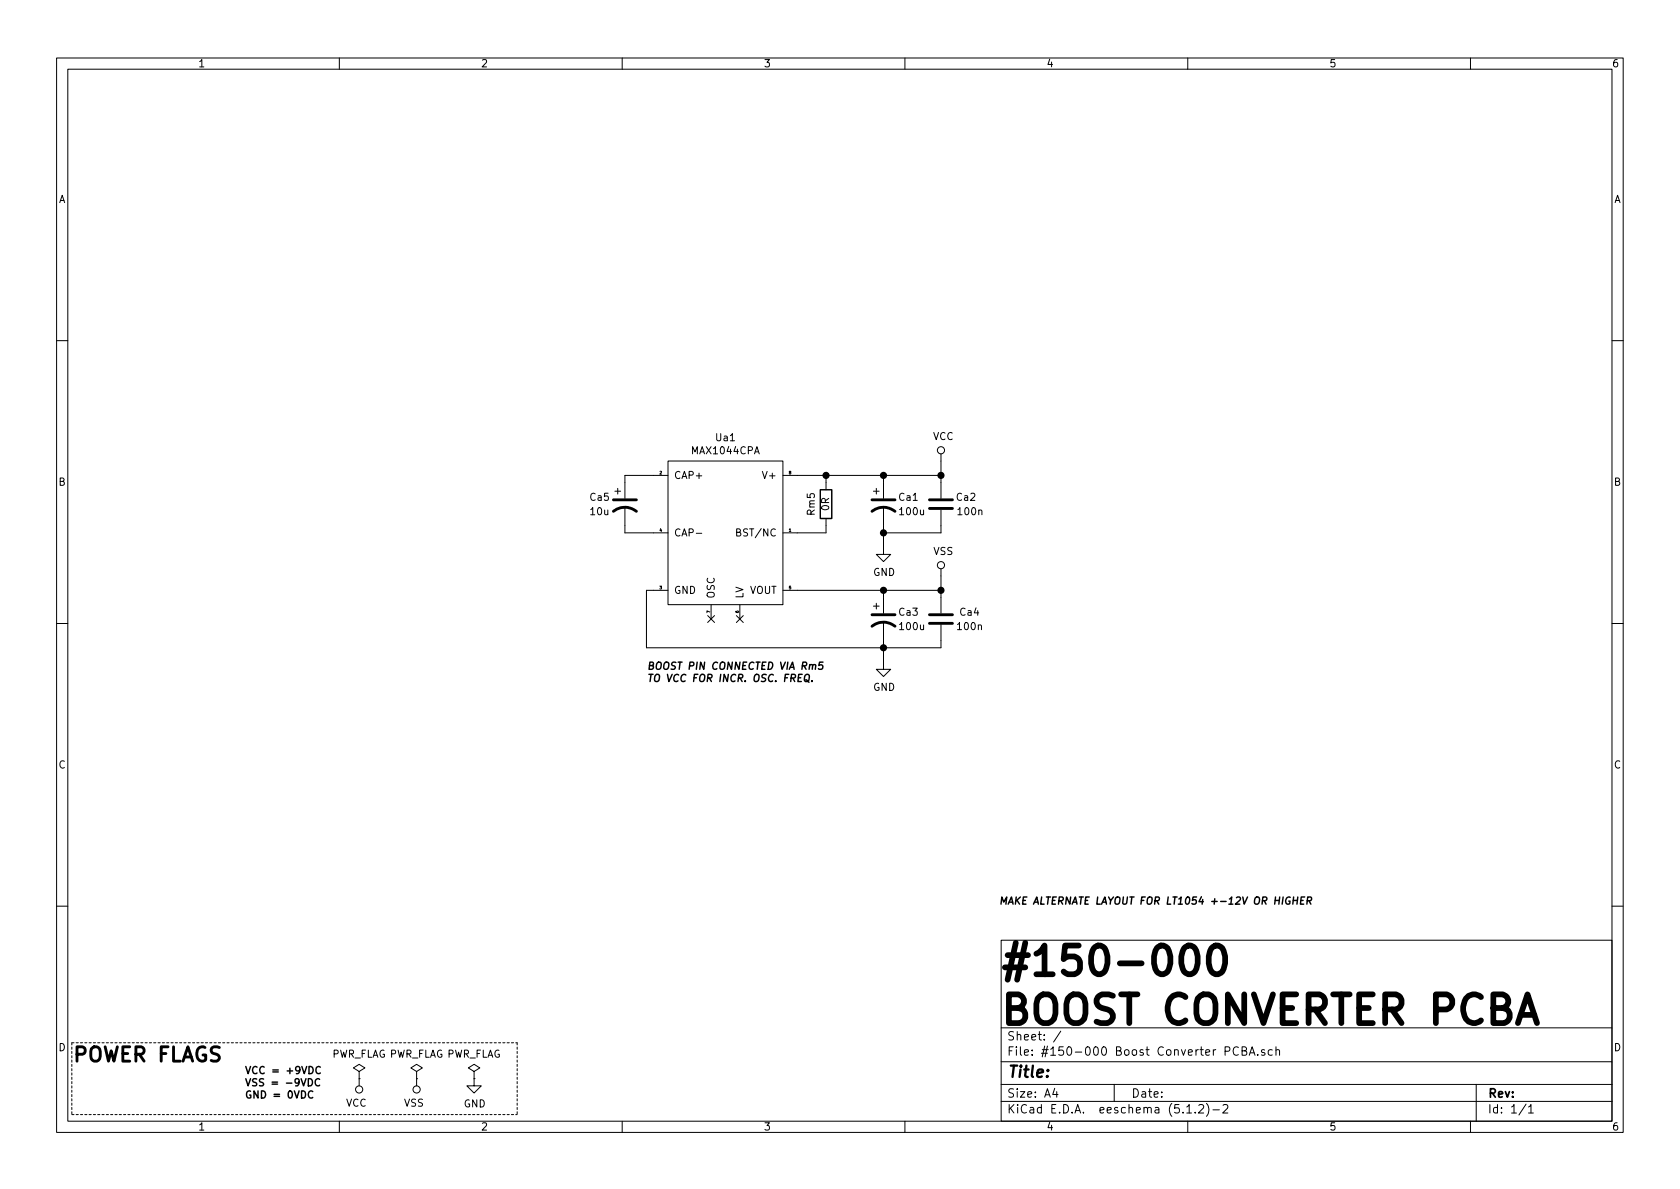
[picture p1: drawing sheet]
EESchema Schematic File Version 4
LIBS:#150-000 Boost Converter PCBA-cache
EELAYER 29 0
EELAYER END
$Descr A4 11693 8268
encoding utf-8
Sheet 1 1
Title ""
Date ""
Rev ""
Comp ""
Comment1 ""
Comment2 ""
Comment3 ""
Comment4 ""
$EndDescr
$Comp
L Capacitors:CP Ca5
U 1 1
P 4350 3500
F 0 "Ca5" H 4100 3550 50  0000 L CNN
F 1 "10u" H 4100 3450 50  0000 L CNN
F 2 "Capacitors_Electrolytic_SMD:Nichicon_UWT1V100MCL1GB" H 4350 3500 50  0001 C CNN
F 3 "~" H 4350 3500 50  0001 C CNN
	1    4350 3500
	1    0    0    -1  
$EndComp
$Comp
L power:GND #PWR0104
U 1 1
P 6150 4600
F 0 "#PWR0104" H 6150 4350 50  0001 C CNN
F 1 "GND" H 6155 4427 50  0000 C CNN
F 2 "" H 6150 4600 50  0001 C CNN
F 3 "" H 6150 4600 50  0001 C CNN
	1    6150 4600
	1    0    0    -1  
$EndComp
Wire Wire Line
	4550 4100 4500 4100
$Comp
L Capacitors:CP Ca3
U 1 1
P 6150 4300
F 0 "Ca3" H 6250 4350 50  0000 L CNN
F 1 "100u" H 6250 4250 50  0000 L CNN
F 2 "Capacitors_Electrolytic_SMD:Nichicon_UWT1E101MCL1GS" H 6150 4300 50  0001 C CNN
F 3 "~" H 6150 4300 50  0001 C CNN
	1    6150 4300
	1    0    0    -1  
$EndComp
$Comp
L Capacitors:CP Ca1
U 1 1
P 6150 3500
F 0 "Ca1" H 6250 3550 50  0000 L CNN
F 1 "100u" H 6250 3450 50  0000 L CNN
F 2 "Capacitors_Electrolytic_SMD:Nichicon_UWT1E101MCL1GS" H 6150 3500 50  0001 C CNN
F 3 "~" H 6150 3500 50  0001 C CNN
	1    6150 3500
	1    0    0    -1  
$EndComp
Wire Wire Line
	4500 4100 4500 4500
$Comp
L power:VCC #PWR0105
U 1 1
P 6550 3200
F 0 "#PWR0105" H 6550 3050 50  0001 C CNN
F 1 "VCC" H 6567 3373 50  0000 C CNN
F 2 "" H 6550 3200 50  0001 C CNN
F 3 "" H 6550 3200 50  0001 C CNN
	1    6550 3200
	1    0    0    -1  
$EndComp
$Comp
L power:VSS #PWR0106
U 1 1
P 6550 4000
F 0 "#PWR0106" H 6550 3850 50  0001 C CNN
F 1 "VSS" H 6567 4173 50  0000 C CNN
F 2 "" H 6550 4000 50  0001 C CNN
F 3 "" H 6550 4000 50  0001 C CNN
	1    6550 4000
	1    0    0    -1  
$EndComp
Text Notes 1700 7650 0    50   ~ 10
VCC = +9VDC\nVSS = -9VDC\nGND = 0VDC
$Comp
L power:PWR_FLAG #FLG0101
U 1 1
P 2500 7500
F 0 "#FLG0101" H 2500 7575 50  0001 C CNN
F 1 "PWR_FLAG" H 2500 7673 50  0000 C CNN
F 2 "" H 2500 7500 50  0001 C CNN
F 3 "" H 2500 7500 50  0001 C CNN
	1    2500 7500
	1    0    0    -1  
$EndComp
$Comp
L power:VCC #PWR0124
U 1 1
P 2500 7500
F 0 "#PWR0124" H 2500 7350 50  0001 C CNN
F 1 "VCC" H 2518 7673 50  0000 C CNN
F 2 "" H 2500 7500 50  0001 C CNN
F 3 "" H 2500 7500 50  0001 C CNN
	1    2500 7500
	-1   0    0    1   
$EndComp
$Comp
L power:PWR_FLAG #FLG0102
U 1 1
P 2900 7500
F 0 "#FLG0102" H 2900 7575 50  0001 C CNN
F 1 "PWR_FLAG" H 2900 7673 50  0000 C CNN
F 2 "" H 2900 7500 50  0001 C CNN
F 3 "" H 2900 7500 50  0001 C CNN
	1    2900 7500
	1    0    0    -1  
$EndComp
$Comp
L power:VSS #PWR0125
U 1 1
P 2900 7500
F 0 "#PWR0125" H 2900 7350 50  0001 C CNN
F 1 "VSS" H 2918 7673 50  0000 C CNN
F 2 "" H 2900 7500 50  0001 C CNN
F 3 "" H 2900 7500 50  0001 C CNN
	1    2900 7500
	-1   0    0    1   
$EndComp
$Comp
L power:PWR_FLAG #FLG0103
U 1 1
P 3300 7500
F 0 "#FLG0103" H 3300 7575 50  0001 C CNN
F 1 "PWR_FLAG" H 3300 7673 50  0000 C CNN
F 2 "" H 3300 7500 50  0001 C CNN
F 3 "" H 3300 7500 50  0001 C CNN
	1    3300 7500
	1    0    0    -1  
$EndComp
$Comp
L power:GND #PWR0126
U 1 1
P 3300 7500
F 0 "#PWR0126" H 3300 7250 50  0001 C CNN
F 1 "GND" H 3305 7327 50  0000 C CNN
F 2 "" H 3300 7500 50  0001 C CNN
F 3 "" H 3300 7500 50  0001 C CNN
	1    3300 7500
	1    0    0    -1  
$EndComp
NoConn ~ 5150 4300
NoConn ~ 4950 4300
Text Notes 4500 4750 0    50   Italic 10
BOOST PIN CONNECTED VIA Rm5\nTO VCC FOR INCR. OSC. FREQ.
Wire Notes Line
	500  7250 500  7750
$Comp
L Voltage_Converters_DC_DC:MAX1044CPA Ua1
U 1 1
P 5050 3700
F 0 "Ua1" H 5050 4365 50  0000 C CNN
F 1 "MAX1044CPA" H 5050 4274 50  0000 C CNN
F 2 "Voltage_Converters_DC_DC_THT:MAX1044CPA" H 5150 4250 50  0001 C CNN
F 3 "" H 5150 4250 50  0001 C CNN
	1    5050 3700
	1    0    0    -1  
$EndComp
$Comp
L Resistors:R Rm5
U 1 1
P 5750 3500
F 0 "Rm5" V 5850 3500 50  0000 C CNN
F 1 "0R" V 5750 3500 50  0000 C CNN
F 2 "Resistors_SMD:R_0603_1608M" V 5680 3500 50  0001 C CNN
F 3 "" H 5750 3500 50  0001 C CNN
	1    5750 3500
	-1   0    0    -1  
$EndComp
Wire Wire Line
	6150 4100 6150 4150
Connection ~ 6150 4100
Wire Wire Line
	6150 4450 6150 4500
$Comp
L Capacitors:C Ca4
U 1 1
P 6550 4300
F 0 "Ca4" H 6350 4350 50  0000 C CNN
F 1 "100n" H 6350 4250 50  0000 C CNN
F 2 "Capacitors_Chip_SMD:C_0603_1608M_h0.85" H 6588 4150 50  0001 C CNN
F 3 "~" H 6550 4300 50  0001 C CNN
	1    6550 4300
	-1   0    0    -1  
$EndComp
Wire Wire Line
	5550 3300 5750 3300
Wire Wire Line
	5750 3350 5750 3300
Connection ~ 5750 3300
Wire Wire Line
	5750 3700 5750 3650
Connection ~ 6150 4500
Wire Wire Line
	5550 3700 5750 3700
$Comp
L Capacitors:C Ca2
U 1 1
P 6550 3500
F 0 "Ca2" H 6300 3550 50  0000 L CNN
F 1 "100n" H 6250 3450 50  0000 L CNN
F 2 "Capacitors_Chip_SMD:C_0603_1608M_h0.85" H 6588 3350 50  0001 C CNN
F 3 "~" H 6550 3500 50  0001 C CNN
	1    6550 3500
	-1   0    0    -1  
$EndComp
Wire Wire Line
	6150 3700 6550 3700
Wire Wire Line
	6550 3700 6550 3650
Wire Wire Line
	6550 3350 6550 3300
Wire Wire Line
	6550 4100 6550 4150
Wire Wire Line
	6150 4100 6550 4100
Wire Wire Line
	6550 4500 6550 4450
Wire Wire Line
	6150 4500 6550 4500
Wire Wire Line
	6150 3350 6150 3300
Connection ~ 6150 3300
Wire Wire Line
	6150 3300 6550 3300
Wire Wire Line
	6150 3650 6150 3700
Wire Wire Line
	5750 3300 6150 3300
Wire Wire Line
	4500 4500 6150 4500
Wire Wire Line
	6550 3200 6550 3300
Connection ~ 6550 3300
Wire Wire Line
	6550 4000 6550 4100
Connection ~ 6550 4100
Wire Wire Line
	5550 4100 6150 4100
Wire Wire Line
	4350 3700 4350 3650
Wire Wire Line
	4350 3700 4550 3700
Wire Wire Line
	4350 3350 4350 3300
Wire Wire Line
	4350 3300 4550 3300
Wire Wire Line
	6150 4600 6150 4500
$Comp
L power:GND #PWR0103
U 1 1
P 6150 3800
F 0 "#PWR0103" H 6150 3550 50  0001 C CNN
F 1 "GND" H 6155 3627 50  0000 C CNN
F 2 "" H 6150 3800 50  0001 C CNN
F 3 "" H 6150 3800 50  0001 C CNN
	1    6150 3800
	1    0    0    -1  
$EndComp
Wire Wire Line
	6150 3800 6150 3700
Connection ~ 6150 3700
Wire Notes Line
	3600 7250 3600 7750
Wire Notes Line
	500  7750 3600 7750
Wire Notes Line
	500  7250 3600 7250
Text Notes 500  7400 0    100  ~ 20
POWER FLAGS
Text Notes 6950 7150 0    200  ~ 40
#150-000\nBOOST CONVERTER PCBA
Text Notes 6950 6300 0    50   Italic 10
MAKE ALTERNATE LAYOUT FOR LT1054 +-12V OR HIGHER
$EndSCHEMATC
